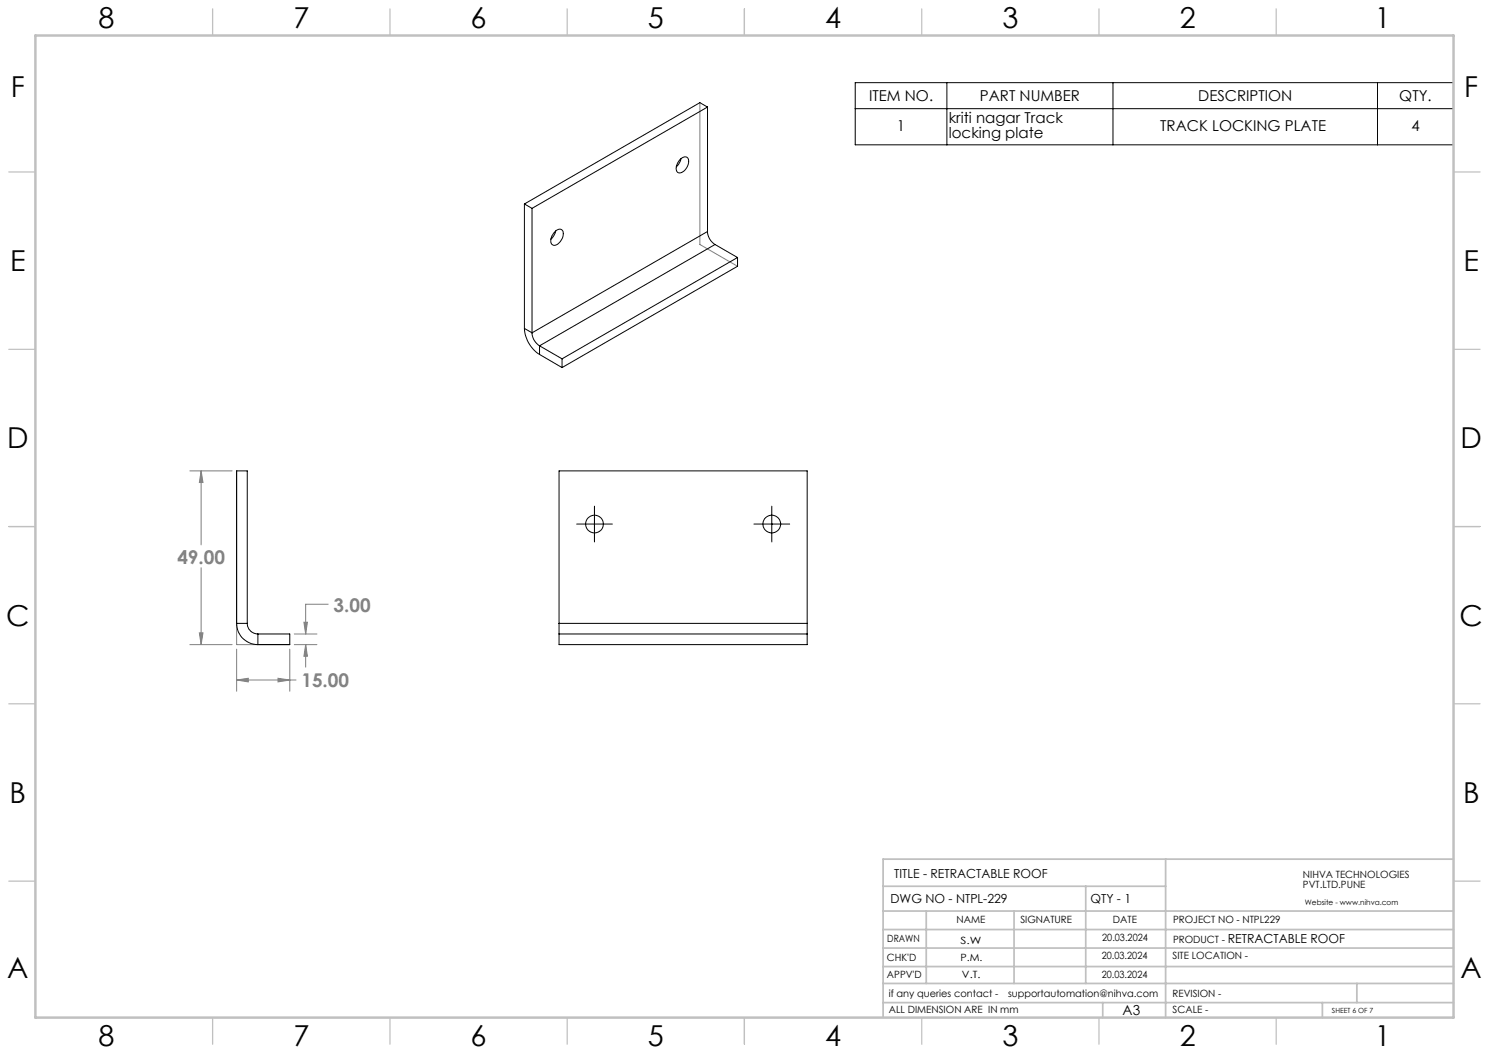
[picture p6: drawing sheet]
<svg xmlns="http://www.w3.org/2000/svg" width="420mm" height="297mm" viewBox="0 0 420 297" stroke-linecap="round" stroke-linejoin="round" font-family="sans-serif">
<g fill="none" stroke="#808080" stroke-width=".28">
<path d="M197.4 29v40l10.6 6.1M53.6 132.8h11.9M56.7 132.8l.6 3.3h-1.1zM56.7 132.8v20.9M66.7 132.8v49h15M56.2 178.5h1.1l-.6 3.3zM56.7 160.1v21.7M83 178.8h6.4M85.7 175.5h1l-.5 3.3zM92.6 170.4h-6.4v8.4M53.6 181.8h11.9M66.7 191.8l3.3-.5v1z"/>
<path d="M66.7 183.1v11.9M66.7 191.8h16.8M78.4 191.3l3.3 .5-3.3 .5zM81.7 183.1v11.9M83 181.8h6.4M86.2 181.8l.5 3.3h-1zM86.2 181.8v6.4"/>
</g>
<path d="M241.2 23.3h168.8v17.5h-168.8zM241.2 30.7h168.8M267.1 23.3v17.5M313.9 23.3v17.5M388.5 23.3v17.5M162.7 147.8h10M167.7 142.8v10.1M212.7 147.8h10M217.7 142.8v10.1" fill="none" stroke="#000" stroke-width=".28"/>
<g fill="none" stroke="#c0c0c0" stroke-width=".35">
<path d="M60 2.5v7.5M110 2.5v7.5M160 2.5v7.5M210 2.5v7.5M260 2.5v7.5M310 2.5v7.5M360 2.5v7.5M2.5 48.5h7.5M410 48.5h7.5M2.5 98.5h7.5M410 98.5h7.5M2.5 148.5h7.5"/>
<path d="M410 148.5h7.5M2.5 198.5h7.5M410 198.5h7.5M2.5 248.5h7.5M410 248.5h7.5M60 287v7.5M110 287v7.5M160 287v7.5M210 287v7.5M260 287v7.5M310 287v7.5M360 287v7.5"/>
</g>
<g fill="none" stroke="#c0c0c0" stroke-width=".5">
<path d="M249.1 257h160.9M249.1 250h79.7M261.3 257v20.4M286 257v20.4M306.2 250v27.4M328.8 242.3v44.7M410 242.3h-160.9v44.7M249.1 272.6h160.9M249.1 267.4h160.9M249.1 262.2h160.9M249.1 277.4h160.9M382.7 277.4v5.4"/>
<path d="M249.1 282.8h160.9M311 282.8v4.2M373 282.8v4.2"/>
</g>
<path d="M10 10h400v277h-400z" fill="none" stroke="#c0c0c0" stroke-width=".7"/>
<path d="M56.7 132.8l.6 3.3h-1.1zM56.2 178.5h1.1l-.6 3.3zM66.7 191.8l3.3-.5v1zM78.4 191.3l3.3 .5-3.3 .5zM85.7 175.5h1l-.5 3.3zM86.2 181.8l.5 3.3h-1z" fill="#808080"/>
<g fill="none" stroke="#000" stroke-width=".28">
<path d="M199.6 30.2l-49.5 28.6M199.6 30.2v35.1M199.6 30.2l-2.2-1.2-49.5 28.5M147.9 57.5l2.2 1.3M147.9 57.5v35.1M150.1 58.8v35.1M191.7 45.2a1.43 1.43 0 0 1 2.5-.3 3.2 3.2 0 0 1-2.7 3.9 1.77 1.77 0 0 1-.4-2.7zM192.1 44.8l-.7 1.6-.7 .7M156.6 65.3a1.28 1.28 0 0 1 1.8-.5 1.28 1.28 0 0 1 .4 1.8 3.1 3.1 0 0 1-2.7 2.6 1.77 1.77 0 0 1-.4-2.7zM156.7 65.2a4.2 4.2 0 0 1-1.3 2.2M199.6 65.3a4.5 4.5 0 0 0 2.1 3.7M199.6 65.3l-49.5 28.6"/>
<path d="M201.7 69l-49.5 28.5M201.7 69l6.3 3.6M208 72.6v2.5l-49.5 28.6M208 72.6l-49.5 28.6M147.9 92.6a9.3 9.3 0 0 0 4.3 7.4M147.9 92.6l2.2 1.3M150.1 93.9a4.5 4.5 0 0 0 2.1 3.6M152.2 97.5v2.5M152.2 97.5l6.3 3.7M152.2 100l6.3 3.7M158.5 101.2v2.5M66.7 175.8a5.9 5.9 0 0 0 6 6"/>
<path d="M66.7 175.8h3M66.7 175.8v-43h3v43M69.7 175.8a3.1 3.1 0 0 0 3 3M72.7 178.8v3M72.7 178.8h9v3h-9M157.7 175.8v3M157.7 175.8h70M157.7 175.8v-43h70v43M157.7 178.8h70M157.7 178.8v3h70v-3M227.7 175.8v3"/>
<circle cx="167.7" cy="147.8" r="2.49"/>
<circle cx="217.7" cy="147.8" r="2.5"/>
</g>
<g font-size="8.1">
<text x="27.8" y="8">8</text>
<text x="82.8" y="8">7</text>
<text x="132.8" y="8">6</text>
<text x="182.8" y="8">5</text>
<text x="232.8" y="8">4</text>
<text x="282.8" y="8">3</text>
<text x="332.8" y="8">2</text>
<text x="387.8" y="8">1</text>
<text x="3" y="27.2">F</text>
<text x="413" y="27.2">F</text>
<text x="2.8" y="76.5">E</text>
<text x="412.8" y="76.5">E</text>
<text x="2" y="126.5">D</text>
<text x="412" y="126.5">D</text>
<text x="1.7" y="176.5">C</text>
<text x="411.7" y="176.5">C</text>
<text x="2.7" y="226.5">B</text>
<text x="412.7" y="226.5">B</text>
<text x="2" y="275.7">A</text>
<text x="412" y="275.7">A</text>
<text x="27.8" y="295">8</text>
<text x="82.8" y="295">7</text>
<text x="132.8" y="295">6</text>
<text x="182.8" y="295">5</text>
<text x="232.8" y="295">4</text>
<text x="282.8" y="295">3</text>
<text x="332.8" y="295">2</text>
<text x="387.8" y="295">1</text>
</g>
<g font-size="5.3" fill="#808080">
<text x="50" y="159">49.00</text>
<text x="94.1" y="172.5">3.00</text>
<text x="85" y="193.9">15.00</text>
</g>
<g font-size="4.2">
<text x="245.1" y="28.5">ITEM NO.</text>
<text x="276.4" y="28.5">PART NUMBER</text>
<text x="338" y="28.5">DESCRIPTION</text>
<text x="394.7" y="28.5">QTY.</text>
<text x="267.6" y="34.8">kriti nagar Track</text>
<text x="253" y="36.9">1</text>
<text x="267.6" y="38.9">locking plate</text>
<text x="327.3" y="36.9">TRACK LOCKING PLATE</text>
<text x="398.1" y="36.9">4</text>
</g>
<text font-size="3.9" x="316.7" y="286.4">A3</text>
<g font-size="3.5">
<text x="252.2" y="247.7">TITLE - RETRACTABLE ROOF</text>
<text x="251.2" y="254.8">DWG NO - NTPL-229</text>
<text x="307.6" y="254.8">QTY - 1</text>
<text x="346.3" y="266.1">RETRACTABLE ROOF</text>
</g>
<g font-size="2.8">
<text x="367.5" y="247.7">NIHVA TECHNOLOGIES</text>
<text x="367.5" y="250.5">PVT.LTD.PUNE</text>
<text x="269.8" y="260.4">NAME</text>
<text x="287.8" y="260.4">SIGNATURE</text>
<text x="313.9" y="260.5">DATE</text>
<text x="330.9" y="260.5">PROJECT NO - NTPL229</text>
<text x="250.3" y="265.7">DRAWN</text>
<text x="270.9" y="266.1">S.W</text>
<text x="310.9" y="265.5">20.03.2024</text>
<text x="330.9" y="266.1">PRODUCT -</text>
<text x="250.2" y="271.1">CHK'D</text>
<text x="250.2" y="275.8">APPV'D</text>
<text x="270.9" y="271.1">P.M.</text>
<text x="271.3" y="275.8">V.T.</text>
<text x="310.8" y="270.6">20.03.2024</text>
<text x="310.8" y="275.8">20.03.2024</text>
<text x="330.7" y="270.6">SITE LOCATION -</text>
<text x="250.7" y="281.1">if any queries contact -</text>
<text x="284.3" y="281.1">supportautomation@nihva.com</text>
<text x="330.7" y="281.1">REVISION -</text>
<text x="250.7" y="285.6">ALL DIMENSION ARE IN mm</text>
<text x="330.7" y="285.6">SCALE -</text>
</g>
<text font-size="2.1" x="368.1" y="255.1">Website - www.nihva.com</text>
<text font-size="2" x="375.7" y="285.6">SHEET 6 OF 7</text>
</svg>
